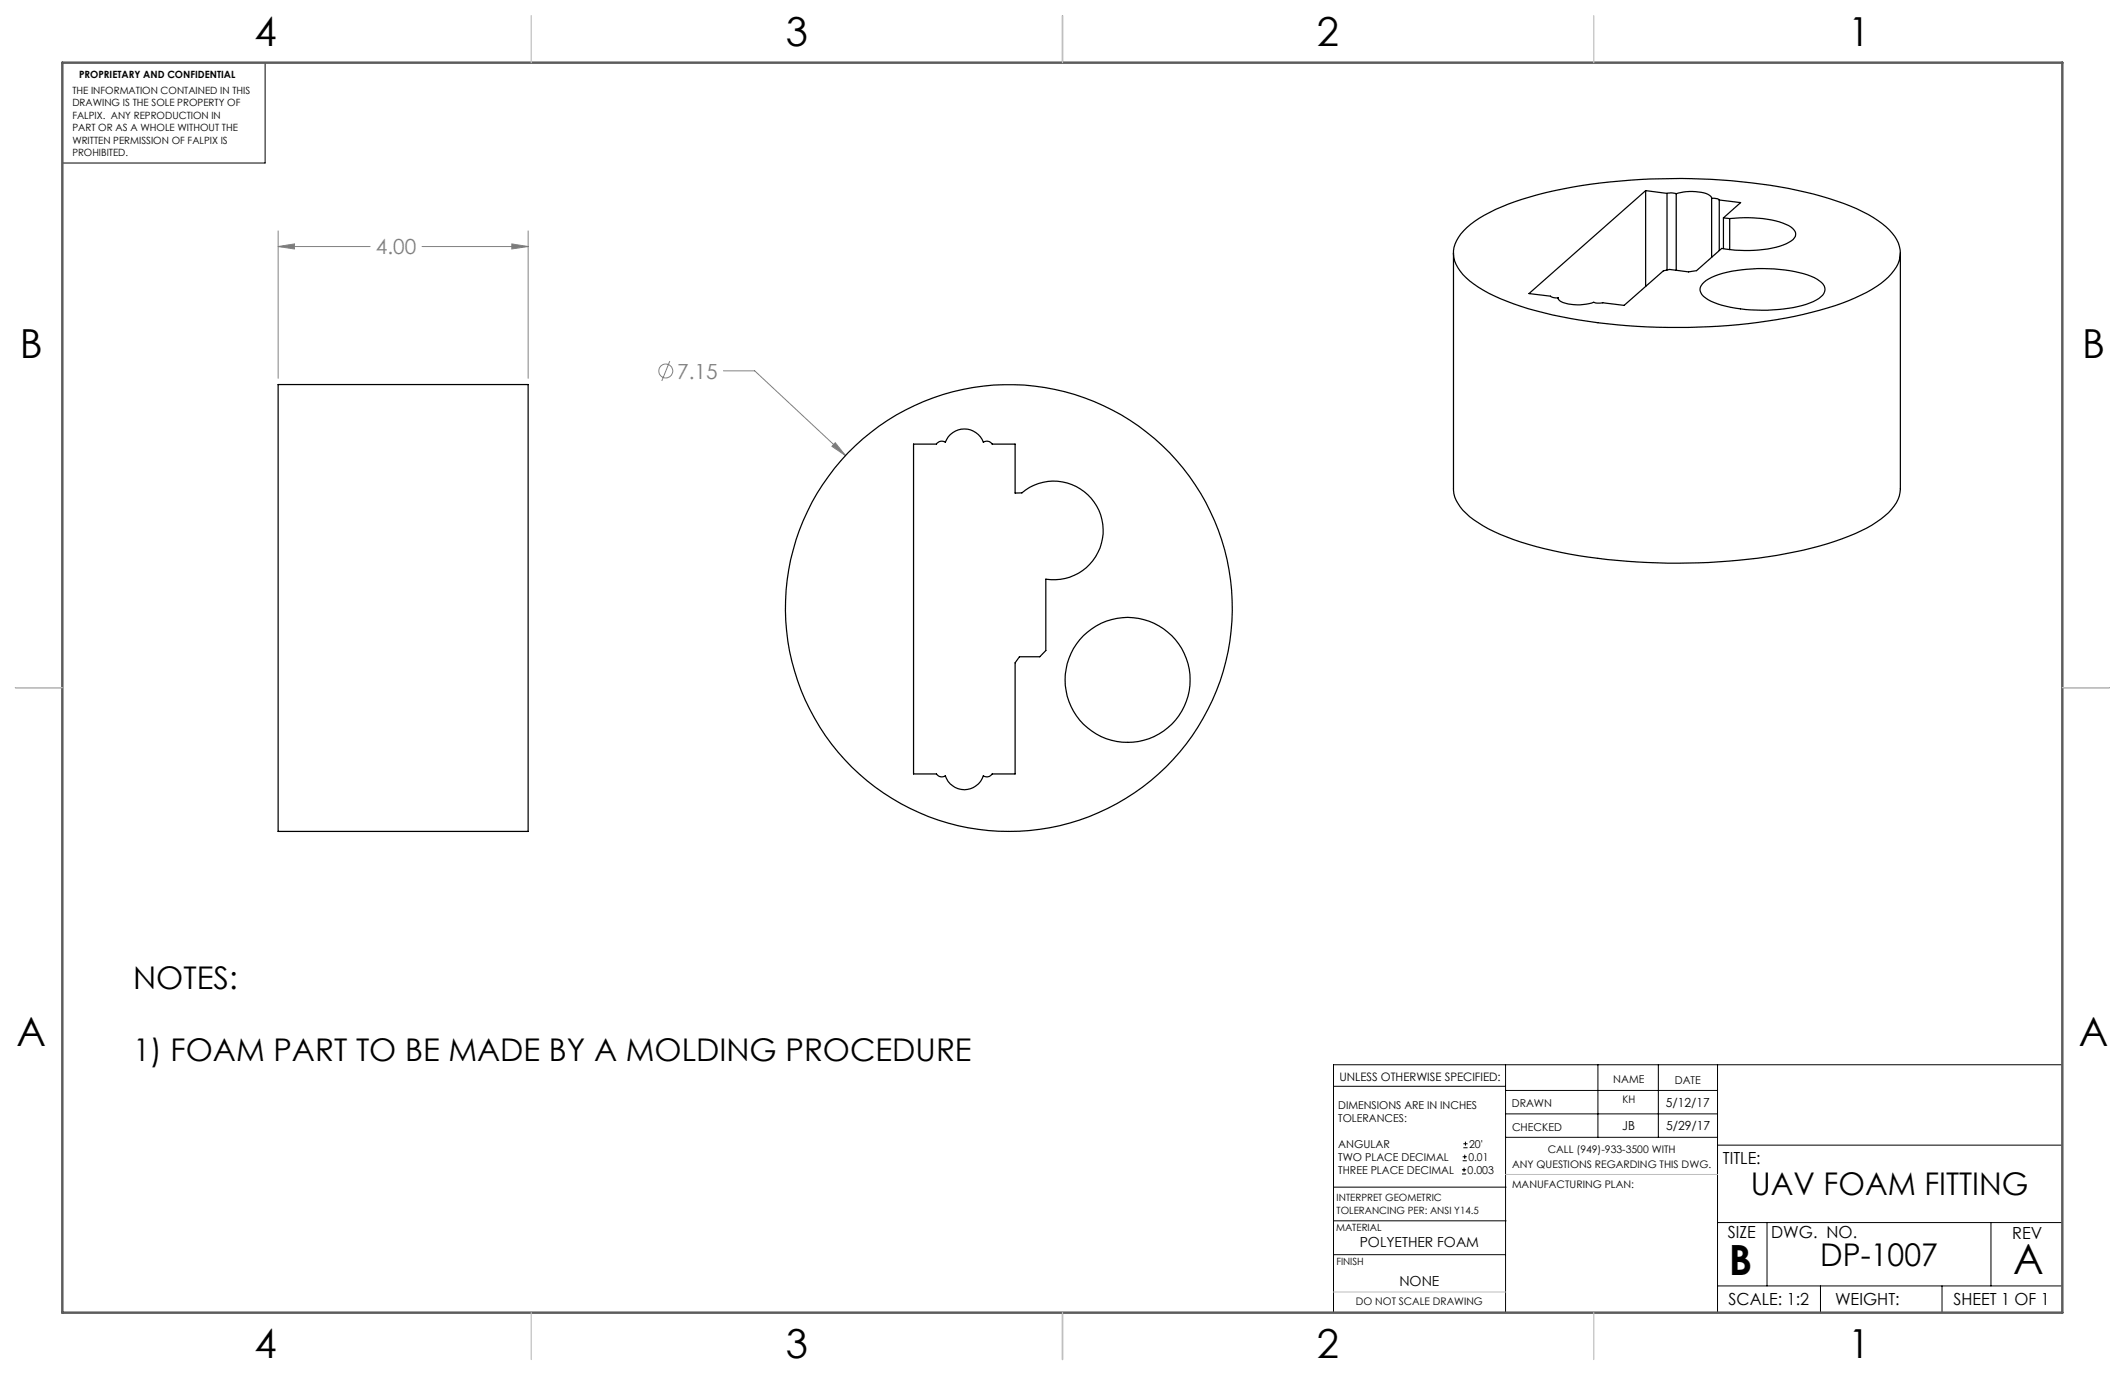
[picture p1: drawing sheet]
<svg xmlns="http://www.w3.org/2000/svg" width="432mm" height="279mm" viewBox="0 0 432 279" stroke-linecap="round" stroke-linejoin="round" font-family="sans-serif">
<g fill="none" stroke="#808080" stroke-width=".2">
<path d="M56.5 50.1l3.3-.5v1zM56.5 46.9v30M56.5 50.1h18.7M85.8 50.1h21.5M104 49.6l3.3 .5-3.3 .5zM107.3 46.9v30M136.1 73.4l-1.6 4M147 75.4h6.4l18.4 17.2M169.7 90l2.1 2.6-2.7-1.9z"/>
<circle cx="135.3" cy="75.4" r="1.42"/>
</g>
<g fill="none" stroke="#000" stroke-width=".2">
<path d="M53.9 12.7v20.4h-41.2M305.9 216.4v50.3M324.7 216.4v14.7M337 216.4v14.7M349 216.4v50.3M419.1 216.4h-148.1v50.3M271 220.7h34.9M297.1 238.5h.8M297.1 237.7h.8M297.2 235.9h.9M297.2 235.1h.9M297.4 233.2h.8"/>
<path d="M297.4 232.4h.8M297.5 237.3v.8M297.6 234.6v.9M297.8 232v.8M305.9 231.1h43.1M305.9 226.3h43.1M305.9 221.6h43.1M349 232.7h70.1M271 255h34.9M271 248.1h35M271 241.2h35M349 248.4h70.1"/>
<path d="M359.1 248.4v12.9M404.6 248.4v12.9M349 261.3h70.1M369.9 261.3v5.4M394.6 261.3v5.4"/>
</g>
<path d="M215.9 3.2v9.5M3.1 139.7h9.6M419.1 139.7h9.5M215.9 266.7v9.6" fill="none" stroke="#5c5c5c" stroke-width=".25"/>
<path d="M12.7 12.7h406.4v254h-406.4z" fill="none" stroke="#5c5c5c" stroke-width=".5"/>
<path d="M305.9 238.7h43.1M271 262.5h34.9" fill="none" stroke="#c0c0c0" stroke-width=".2"/>
<path d="M108 3.2v9.5M215.9 3.2v9.5M323.8 3.2v9.5M3.1 139.7h9.6M419.1 139.7h9.5M108 266.7v9.6M215.9 266.7v9.6M323.8 266.7v9.6" fill="none" stroke="#c0c0c0" stroke-width=".25"/>
<path d="M169.7 90l-.6 .7 2.7 1.9zM104 49.6l3.3 .5-3.3 .5zM56.5 50.1l3.3-.5v1z" fill="#808080"/>
<g fill="none" stroke="#000" stroke-width=".25">
<path d="M334.4 38.7l-23.7 21 4.4 .5a1.91 1.91 0 0 0 1.5 .3M334.4 38.7l4.3 .6M334.4 38.7v19.5M338.7 39.3l1-.1 .9 .2M338.7 39.3v15.6M340.6 39.4a9.7 9.7 0 0 1 6.8 .3l.4 .6M340.6 39.4v15.5M295.3 51.4v47.9a6.8 6.8 0 0 0 2.6 5 28.7 28.7 0 0 0 11.1 5.8 113.7 113.7 0 0 0 40.3 4.1 86.4 86.4 0 0 0 27.6-5.8 17.9 17.9 0 0 0 8.4-6.2 5.6 5.6 0 0 0 .9-2.9v-47.9M297.4 46.9a26.6 26.6 0 0 1 10.5-5.9 105 105 0 0 1 33.6-4.7 109.5 109.5 0 0 1 30.2 4.1 30.9 30.9 0 0 1 12.2 6.3 5.9 5.9 0 0 1 .5 8.9 24.2 24.2 0 0 1-10.1 6 105.3 105.3 0 0 1-35.4 4.9 103.5 103.5 0 0 1-31.3-4.8 25.9 25.9 0 0 1-10.3-5.9 5.9 5.9 0 0 1 .1-8.9zM345.9 57.7a11.9 11.9 0 0 1 7-2.7 31.3 31.3 0 0 1 15.8 1.4l1 .7a1.93 1.93 0 0 1 1.1 1.8 1.93 1.93 0 0 1-1.2 1.7 21.9 21.9 0 0 1-10.5 2.4 26.2 26.2 0 0 1-12-2.1 2.38 2.38 0 0 1-1.6-2.5zM347.8 40.3a2.08 2.08 0 0 1 1.6 .3M347.8 40.3v12"/>
<path d="M349.4 40.6l4.3 .6-3.5 3.1M349.4 40.6v10.3M350.2 44.3l1.3 .1M350.2 44.3v6.2M351.5 44.4a23.1 23.1 0 0 1 11.9 1.4l.5 .3a1.54 1.54 0 0 1 1 1.4 1.54 1.54 0 0 1-.9 1.5 18.5 18.5 0 0 1-10.4 1.9l-3.8-.4-5.1 4.5-1.6 .2-3.8-.4-1.3 .2-8 7.1-4.3-.6-.8 .1a4.4 4.4 0 0 0-2.6 .2 8.7 8.7 0 0 1-5.3-.7l-.4-.4v-.2M351.5 44.4v6.3M56.5 78.1h50.8v90.8h-50.8zM316.6 60.5v.2M185.6 90.2h4.7a1.3 1.3 0 0 1 1.8-.3 4.1 4.1 0 0 1 3.9-2.7 4.1 4.1 0 0 1 3.8 2.7 1.3 1.3 0 0 1 1.8 .3h4.7v10h1.3a10 10 0 0 1 16.2 4.9 10 10 0 0 1-11.3 12.6v14.5l-1.2 1.3h-4.1l-.9 1.2v22.6h-4.7a1.3 1.3 0 0 1-1.8 .4 4.1 4.1 0 0 1-3.8 2.8 4.1 4.1 0 0 1-3.9-2.8 1.3 1.3 0 0 1-1.8-.4h-4.7z"/>
<circle cx="205" cy="123.5" r="45.4"/>
<circle cx="229.1" cy="138.1" r="12.7"/>
</g>
<g font-size="8.5">
<text x="351.3" y="259">B</text>
<text x="409.1" y="258.9">A</text>
</g>
<g font-size="8.1">
<text x="51.7" y="9.3">4</text>
<text x="159.7" y="9.3">3</text>
<text x="267.6" y="9.3">2</text>
<text x="375.6" y="9.3">1</text>
<text x="4" y="72.8">B</text>
<text x="423.1" y="72.8">B</text>
<text x="3.3" y="212.5">A</text>
<text x="422.4" y="212.5">A</text>
<text x="51.7" y="276">4</text>
<text x="159.7" y="276">3</text>
<text x="267.6" y="276">2</text>
<text x="375.6" y="276">1</text>
</g>
<g font-size="6.3">
<text x="27.1" y="201">NOTES:</text>
<text x="27.1" y="215.7">1) FOAM PART TO BE MADE BY A MOLDING PROCEDURE</text>
<text x="355.8" y="242.7">UAV FOAM FITTING</text>
<text x="369.9" y="257.3">DP-1007</text>
</g>
<g font-size="4.2" fill="#808080">
<text x="76.4" y="51.7">4.00</text>
<text x="137.6" y="76.9">7.15</text>
</g>
<g font-size="3.4">
<text x="350.1" y="236.5">TITLE:</text>
<text x="351.1" y="251.6">SIZE</text>
<text x="359.9" y="251.6">DWG. NO.</text>
<text x="408.9" y="251.7">REV</text>
<text x="351.2" y="265.2">SCALE: 1:2</text>
<text x="372.9" y="265.2">WEIGHT:</text>
<text x="396.9" y="265.2">SHEET 1 OF 1</text>
</g>
<g font-size="2.8">
<text x="276.3" y="253.4">POLYETHER FOAM</text>
<text x="284.3" y="261.3">NONE</text>
</g>
<g font-size="2.5">
<text x="338.5" y="224.9">5/12/17</text>
<text x="329.6" y="229.6">JB</text>
<text x="338.5" y="229.7">5/29/17</text>
</g>
<text font-size="2.4" x="272.2" y="219.7">UNLESS OTHERWISE SPECIFIED:</text>
<g font-size="2.2">
<text x="327.8" y="220.1">NAME</text>
<text x="340.3" y="220.2">DATE</text>
<text x="271.9" y="225.3">DIMENSIONS ARE IN INCHES</text>
<text x="271.9" y="227.9">TOLERANCES:</text>
<text x="307.2" y="224.9">DRAWN</text>
<text x="271.9" y="233.2">ANGULAR</text>
<text x="298.5" y="233.2">20'</text>
<text x="307.3" y="229.8">CHECKED</text>
<text x="271.9" y="238.5">THREE PLACE DECIMAL</text>
<text x="271.9" y="235.9">TWO PLACE DECIMAL</text>
<text x="298.2" y="238.5">0.003</text>
<text x="298.4" y="235.9">0.01</text>
</g>
<g font-size="2.1">
<text x="329.7" y="224.1">KH</text>
<text x="307.3" y="237.3">ANY QUESTIONS REGARDING THIS DWG.</text>
<text x="314.5" y="234.2">CALL (949)-933-3500 WITH</text>
<text x="307.3" y="241.3">MANUFACTURING PLAN:</text>
<text x="275.5" y="265.1">DO NOT SCALE DRAWING</text>
</g>
<g font-size="2">
<text x="16.1" y="15.9">PROPRIETARY AND CONFIDENTIAL</text>
<text x="14.7" y="19.1">THE INFORMATION CONTAINED IN THIS</text>
<text x="14.7" y="21.6">DRAWING IS THE SOLE PROPERTY OF</text>
<text x="14.7" y="24.1">FALPIX. ANY REPRODUCTION IN</text>
<text x="14.7" y="26.6">PART OR AS A WHOLE WITHOUT THE</text>
<text x="14.7" y="29.2">WRITTEN PERMISSION OF FALPIX IS</text>
<text x="14.7" y="31.7">PROHIBITED.</text>
<text x="271.6" y="244.1">INTERPRET GEOMETRIC</text>
<text x="271.5" y="250.2">MATERIAL</text>
<text x="271.6" y="246.6">TOLERANCING PER: ANSI Y14.5</text>
<text x="271.5" y="257">FINISH</text>
</g>
</svg>
